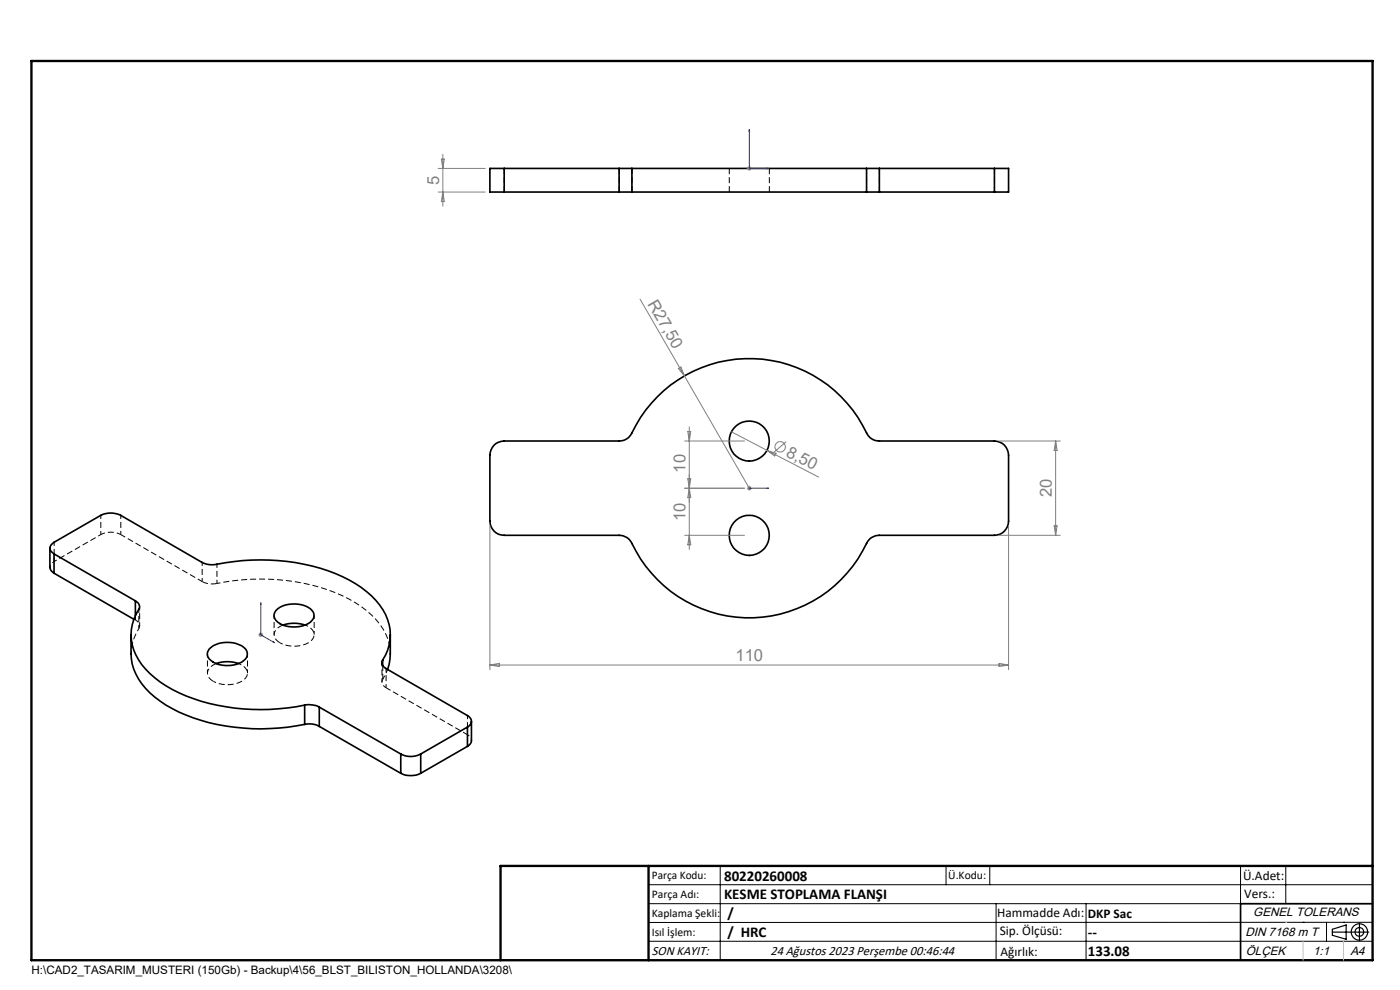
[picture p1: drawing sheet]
<svg xmlns="http://www.w3.org/2000/svg" width="297mm" height="210mm" viewBox="0 0 297 210" stroke-linecap="round" stroke-linejoin="round" font-family="sans-serif">
<g fill="none" stroke="#000" stroke-width=".35">
<path d="M107 35.7h-3.1v5h3.1M107 35.7v5M107 35.7h24.3M131.3 35.7h2.8M131.3 35.7v5M134.1 35.7h49.7M134.1 35.7v5M183.8 35.7h2.7M183.8 35.7v5M186.5 35.7v5M186.5 35.7h24.5M211 35.7h3v5h-3"/>
<path d="M211 35.7v5M107 40.7h24.3M131.3 40.7h2.8M134.1 40.7h49.7M183.8 40.7h2.7M186.5 40.7h24.5M104.8 94.4a3.3 3.3 0 0 1 2.2-.9h24.3a2.92 2.92 0 0 0 2.8-1.7 27.6 27.6 0 0 1 25.1-15.7 27.6 27.6 0 0 1 24.8 16.1l.6 .6 .7 .5 1.2 .2h24.5a3 3 0 0 1 3 3v14.1a3 3 0 0 1-3 3h-24.5a2.92 2.92 0 0 0-2.7 1.7 27.5 27.5 0 0 1-25.1 15.8 27.5 27.5 0 0 1-24.9-16.2l-.8-.9-.8-.3-.9-.1h-24.3a3 3 0 0 1-3.1-3v-14.1a3.3 3.3 0 0 1 .9-2.1zM10.6 116.3v4.1a1.61 1.61 0 0 0 .9 1.2M11.5 117.5a1.31 1.31 0 0 1-.9-1.2 1.31 1.31 0 0 1 .9-1.3l9.9-5.7a4.8 4.8 0 0 1 4.2 0l17.3 10a4.7 4.7 0 0 0 3.1 .4 43.6 43.6 0 0 1 28.1 3.3 15.6 15.6 0 0 1 8.4 9.5 9.7 9.7 0 0 1-1.3 7.5M11.5 117.5l17.2 10M11.5 117.5v4.1M11.5 121.6l16.9 9.8"/>
<path d="M27.8 134.6a15.5 15.5 0 0 0 1 8.4 19.4 19.4 0 0 0 10.7 8.7 45.3 45.3 0 0 0 25.1 2M28.7 127.5a1.28 1.28 0 0 1 .7 1.8 10 10 0 0 0 1.5 12.6 26.8 26.8 0 0 0 13.5 7.3 46.3 46.3 0 0 0 20.2 .4M28.7 127.5v3.1M44.4 137.7a6 6 0 0 1 7.7 0 1.8 1.8 0 0 1-.8 2.8 6.2 6.2 0 0 1-6.9-.7 1.54 1.54 0 0 1 0-2.1zM58.9 129.1a6.1 6.1 0 0 1 7.3 .4 1.72 1.72 0 0 1-.8 2.8 6.2 6.2 0 0 1-6.9-.7 1.6 1.6 0 0 1 .4-2.5zM60 132.6l2-.4 1.5 .1 1.2 .3M82.8 134.6v4.2a8.4 8.4 0 0 1-.6 3.2M45.9 140.7l2-.3h1.5l1.2 .3M64.6 149.6a4.9 4.9 0 0 1 3.1 .4M64.6 153.7a4.3 4.3 0 0 1 3.1 .4M64.6 149.6v4.1M67.7 150l17.3 9.9"/>
<path d="M67.7 150v4.1M67.7 154.1l17.3 9.9M81.2 140a1.26 1.26 0 0 0 .7 1.8l17.3 10a1.3 1.3 0 0 1 .8 1.2 1.3 1.3 0 0 1-.8 1.2M81.2 140v1.2M85 159.9a4.5 4.5 0 0 0 4.3 0M85 159.9v4.1M89.3 159.9v4.1M99.2 154.2l-9.9 5.7M99.2 154.2v4.1M99.2 158.3l-9.9 5.7M100 153v4.1a1.46 1.46 0 0 1-.8 1.2M85 164a4.8 4.8 0 0 0 4.3 0"/>
<path d="M291.2 191.7h-28v12"/>
<circle cx="158.9" cy="93.6" r="4.3"/>
<circle cx="158.9" cy="113.6" r="4.3"/>
</g>
<path d="M131.4 35.7v5M154.7 35.7v5M183.8 35.7v5M211 35.7v5M107 40.7v-5M134.1 40.7v-5M163.2 40.7v-5M186.6 40.7v-5M28.7 131.5l-.3-.2M42.9 123.4a4.7 4.7 0 0 0 3.1 .4M60 132.6a2.17 2.17 0 0 0-1.7 2.7l1.1 1.1M45.9 140.7a2.17 2.17 0 0 0-1.7 2.7l1.1 1.1" fill="none" stroke="#000" stroke-width=".21" stroke-dasharray="1.3 .6" stroke-linecap="butt"/>
<g fill="none" stroke="#000" stroke-width=".21" stroke-dasharray="1.3 .6" stroke-dashoffset=".5" stroke-linecap="butt">
<path d="M11.5 119.1v-4.1M21.4 109.3v4.1M25.6 113.4v-4.1M42.9 119.3v4.1M28.7 131.5v-.9M29.4 129.3v4M29.4 133.3a1.27 1.27 0 0 0-.7-1.8M29.6 132.7v-4M44 138.7v4.1M46 123.8v-4.1M58.1 130.5v4.1M66.6 134.6v-4.1"/>
<path d="M82.8 138.7a11.9 11.9 0 0 0-5-9.1 34.5 34.5 0 0 0-18.8-6.6l-3.7-.2-3.8 .2-5.5 .8M52.5 142.8v-4.1M81 140.6v4.1M81.2 144.1a1.27 1.27 0 0 0 .7 1.8M81.9 145.9v-4.1M99.2 151.8v4"/>
</g>
<path d="M29.4 133.3a10 10 0 0 0-1.6 5.4" fill="none" stroke="#000" stroke-width=".21" stroke-dasharray="1.3 .6" stroke-dashoffset=".7" stroke-linecap="butt"/>
<path d="M10.6 120.3a1.5 1.5 0 0 1 .9-1.2M99.2 155.8a1.5 1.5 0 0 1 .8 1.3" fill="none" stroke="#000" stroke-width=".21" stroke-dasharray="1.3 .6" stroke-dashoffset=".8" stroke-linecap="butt"/>
<path d="M25.6 113.4l17.3 10M81.9 145.9l17.3 9.9" fill="none" stroke="#000" stroke-width=".21" stroke-dasharray="1.3 .6" stroke-dashoffset=".2" stroke-linecap="butt"/>
<path d="M11.5 119.1l9.9-5.7M59.4 136.4a6.2 6.2 0 0 0 6.8-.7 1.75 1.75 0 0 0-.8-2.8l-.6-.3M45.3 144.5a6.2 6.2 0 0 0 6.8-.7 1.75 1.75 0 0 0-.8-2.7l-.7-.4" fill="none" stroke="#000" stroke-width=".21" stroke-dasharray="1.3 .6" stroke-dashoffset=".6" stroke-linecap="butt"/>
<path d="M81.2 144.1l1-2.1" fill="none" stroke="#000" stroke-width=".21" stroke-dasharray="1.3 .6" stroke-dashoffset=".4" stroke-linecap="butt"/>
<path d="M21.4 113.4a4.7 4.7 0 0 1 4.2 0" fill="none" stroke="#000" stroke-width=".21" stroke-dasharray="1.3 .6" stroke-dashoffset=".3" stroke-linecap="butt"/>
<path d="M81.2 141.2v2.9" fill="none" stroke="#000" stroke-width=".21" stroke-dasharray="1.3 .6" stroke-dashoffset=".1" stroke-linecap="butt"/>
<g fill="none" stroke="#808080" stroke-width=".21">
<path d="M93 35.7h9.9M93.6 33.8h.7l-.4 1.9zM93.9 32.7v11M158.4 35.7h1.1M158.6 35.4l.7 .7M159 35.2v1M159.3 35.4l-.7 .7M93 40.7h9.9M93.9 40.7l.4 2h-.7zM135.8 63.5l9.4 16.3M143.9 78.2l.6-.4 .7 2zM145.2 79.8l13.8 23.8"/>
<path d="M145.2 93.5h12.7M145.9 91.5h.6l-.3 2zM146.2 90.5v26M155.2 91.6l7.5 3.9M162.7 95.5l11 5.7M162.7 95.5l1.9 .7-.3 .5zM166.8 93.7l-2.6 2.2M211.9 93.5h13M223.9 93.5v20.1M223.9 93.5l.4 2.1h-.7zM103.9 111.5v30.6M145.2 103.6h12.7"/>
<path d="M145.2 113.6h12.7M145.9 101.6h.6l-.3 2zM146.2 103.6l.3 1.9h-.6zM146.2 113.6l.3 2h-.6zM158.4 103.6h1.1M158.6 103.2l.7 .7M159 103v1.1M159.3 103.2l-.7 .7M211.9 113.6h13M214 111.5v30.6M223.6 111.5h.7l-.4 2.1zM54.8 134.6h1"/>
<path d="M55 134.3l.7 .7M55.3 134.2v.9M55.7 134.3l-.7 .7M103.9 141.1h110.1M103.9 141.1l2-.4v.7zM211.9 140.7l2.1 .4-2.1 .3z"/>
<circle cx="165.5" cy="94.8" r="1.1"/>
</g>
<g fill="none" stroke="#000" stroke-width=".25">
<path d="M282.6 197.7h7.8M282.6 197.1l3-.9v3l-3-.8zM288.4 195.8v3.8M106.2 203.7h185"/>
<circle cx="288.4" cy="197.7" r="1.74"/>
<circle cx="288.4" cy="197.7" r=".93"/>
</g>
<path d="M159 27.4v.4h-.1zM159 27.4v8.3h4.1M162.7 35.6l.4 .1-.4 .1zM158.9 103.6h.1zM159 103.6h.1M159 103.6h4.1M163.1 103.6h-.4h.4M55.3 127.8v6.8l2.9 1.7M55.3 127.8l.1 .4h-.2zM58 136.1l.2 .2h-.2z" fill="none" stroke="#00f" stroke-width=".21"/>
<g fill="none" stroke="#000" stroke-width=".21">
<path d="M137.6 187.7h153.6M137.6 191.7h153.6M137.6 199.7h153.6M152.8 183.7v20M200.7 183.7v4M210 183.7v4M211.3 191.7v12M230.4 191.7v12M263.2 183.7v20M272.8 183.7v8M276.4 195.6h.1M281.4 195.6v4.1"/>
<path d="M285 195.6h.1M291.2 195.6l-153.6 .1"/>
</g>
<path d="M6.7 12.9h284.5v190.8h-284.5zM137.6 183.7v20M291.2 183.7h-185v20" fill="none" stroke="#000" stroke-width=".5"/>
<path d="M276.4 199.7v4M285 199.7v4" fill="none" stroke="#c0c0c0" stroke-width=".21"/>
<path d="M272.8 195.6h.1" fill="none" stroke="#c0c0c0" stroke-width=".25"/>
<g fill="#00f">
<path d="M162.7 103.6h.4zM158.9 103.6h.1z"/>
<path d="M162.7 35.6l.4 .1-.4 .1zM159 27.4v.4h-.1z"/>
<path d="M58 136.1l.2 .2h-.2zM55.3 127.8l.1 .4h-.2z"/>
</g>
<g font-size="3.5" fill="#808080">
<text x="93.2" y="39.2" transform="rotate(-90 93.2 39.2)">5</text>
<text x="137.3" y="64.4" transform="rotate(60 137.3 64.4)">R27,50</text>
<text x="145.4" y="100.3" transform="rotate(-90 145.4 100.3)">10</text>
<text x="166.6" y="96.7" transform="rotate(27 166.6 96.7)">8,50</text>
<text x="223.2" y="105.5" transform="rotate(-90 223.2 105.5)">20</text>
<text x="145.4" y="110.5" transform="rotate(-90 145.4 110.5)">10</text>
<text x="156" y="140.2">110</text>
</g>
<g font-size="3.2">
<text x="153.6" y="190.8">KESME STOPLAMA FLANŞI</text>
<text x="153.6" y="186.8">80220260008</text>
<text x="154.3" y="194.8">/</text>
<text x="154.3" y="198.8">/ HRC</text>
<text x="230.8" y="198.7">--</text>
<text x="230.8" y="202.8">133.08</text>
</g>
<g font-size="2.8">
<text x="263.7" y="186.7">Ü.Adet:</text>
<text x="263.9" y="190.5">Vers.:</text>
<text x="211.5" y="194.5">Hammadde Adı:</text>
<text x="230.8" y="194.7">DKP Sac</text>
<text x="138.3" y="202.6">SON KAYIT:</text>
<text x="163.4" y="202.6">24 Ağustos 2023 Perşembe 00:46:44</text>
<text x="212.1" y="198.4">Sip. Ölçüsü:</text>
<text x="212.2" y="202.7">Ağırlık:</text>
</g>
<g font-size="2.6">
<text x="265.9" y="194.4">GENEL TOLERANS</text>
<text x="264.2" y="198.5">DIN 7168 m T</text>
<text x="264.3" y="202.6">ÖLÇEK</text>
<text x="278.5" y="202.6">1:1</text>
<text x="286.5" y="202.6">A4</text>
</g>
<g font-size="2.5">
<text x="138.3" y="186.4">Parça Kodu:</text>
<text x="138.3" y="190.5">Parça Adı:</text>
<text x="201.2" y="186.5">Ü.Kodu:</text>
<text x="138.3" y="194.5">Kaplama Şekli:</text>
<text x="138.3" y="198.6">Isıl İşlem:</text>
<text x="6.7" y="206.7">H:\CAD2_TASARIM_MUSTERI (150Gb) - Backup\4\56_BLST_BILISTON_HOLLANDA\3208\</text>
</g>
</svg>
